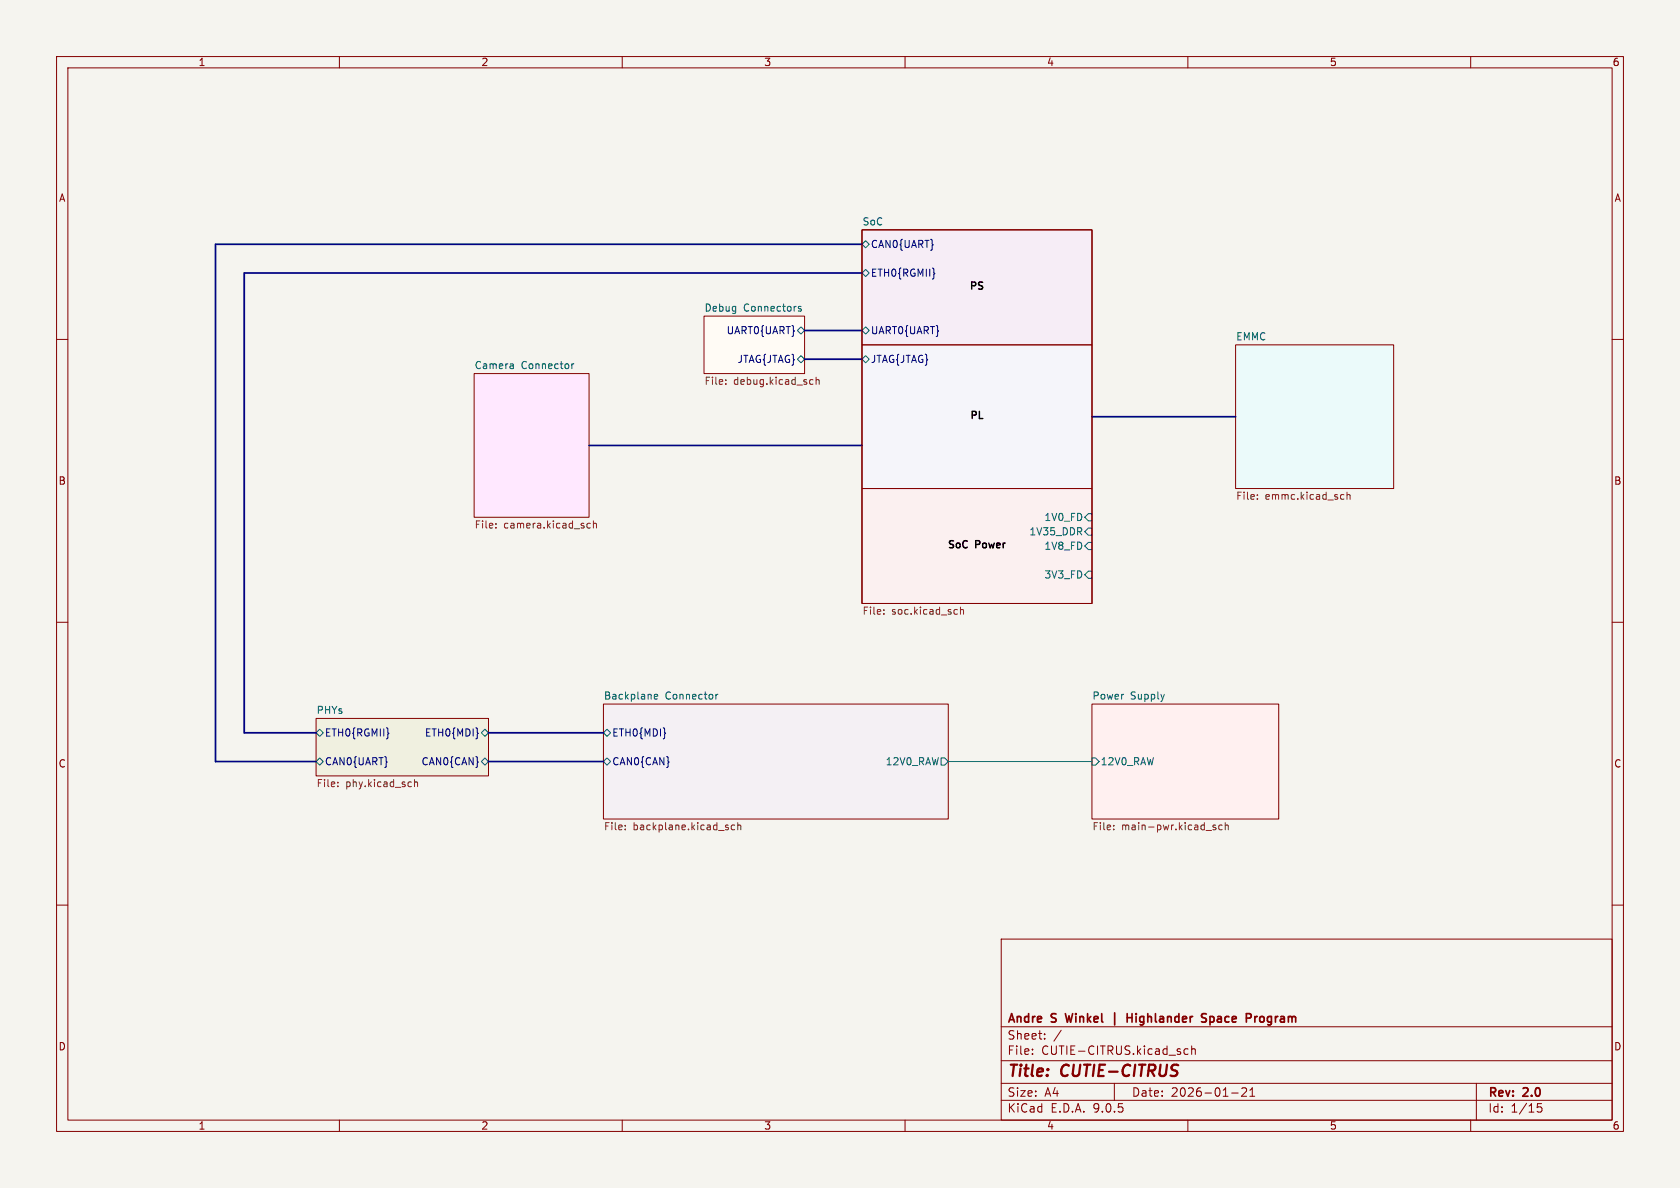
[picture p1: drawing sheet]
<svg xmlns="http://www.w3.org/2000/svg" width="297mm" height="210mm" viewBox="0 0 297 210" stroke-linecap="round" stroke-linejoin="round" font-family="sans-serif">
<path d="M0 0h297v210h-297z" fill="#f5f4ef" stroke="#f5f4ef" stroke-width=".18"/>
<g fill="none" stroke="#840000" stroke-width=".18">
<path d="M10 10h277v190h-277zM12 12h273v186h-273zM60 10v2M110 10v2M160 10v2M210 10v2M260 10v2M152.4 40.6h40.6v66.1h-40.6zM10 60h2M285 60h2M10 110h2M285 110h2"/>
<path d="M10 160h2M177 166h108v32h-108zM285 160h2M60 198v2M110 198v2M160 198v2M177 194.5h108M177 191.5h108M177 187.5h108M177 181.5h108M182.5 186.3v.1M182.5 185.5v.1"/>
<path d="M184.7 183.6v.1M184.7 182.8v.1M187.6 182.1l-1.3 2M197 191.5v3M210 198v2M210 185.5l-.4-.1-.3 .3v.4l.2 .2h.5M210.7 185.5l.2-.1 .3 .1 .1 .9M210.7 184.9v1.5M217.7 193.2h1.2M219.5 192.4l.6-.1 .2 .1 .1 .3-.9 1.1h.9M221 193.8h.8M221 192.7l.4-.4v1.5"/>
<path d="M260 198v2M261 191.5v6.5M272.5 195.1h-.7l-.1 .7 .3-.1h.5l.1 .3-.1 .5-.2 .1-.6-.1"/>
</g>
<g fill="none" stroke="#840000" stroke-width=".3">
<path d="M188.3 179.2l.4 1.5M197.1 179v2.2M199.3 179.2v1.5M199.3 179.9h.8M200.1 179.2v1.5M212.7 179.9l.4 .1 .2 .4-.3 .3h-.4M212.7 179.2l.6 .1M213.9 179.7v1.5M214.3 179.7l-.4 .1M221.8 179.7v1M222.3 179.7l-.3 .1-.2 .2M222.8 179.8l-.1 .2v.4l.1 .2"/>
<path d="M213.9 180.6l.4 .1"/>
</g>
<path d="M106.7 124.5h60.9v20.3h-60.9z" fill="#f4f0f4" stroke="#f4f0f4" stroke-width=".18"/>
<path d="M193 124.5h33.1v20.3h-33.1z" fill="#fff0f0" stroke="#fff0f0" stroke-width=".18"/>
<path d="M218.4 61h28v25.4h-28z" fill="#ebfafa" stroke="#ebfafa" stroke-width=".18"/>
<path d="M83.8 66h20.3v25.4h-20.3z" fill="#ffe8ff" stroke="#ffe8ff" stroke-width=".18"/>
<path d="M55.9 127h30.5v10.2h-30.5z" fill="#f0f0e0" stroke="#f0f0e0" stroke-width=".18"/>
<path d="M124.5 55.9h17.7v10.1h-17.7z" fill="#fffbf5" stroke="#fffbf5" stroke-width=".18"/>
<path d="M152.4 86.4h40.6v20.3h-40.6z" fill="#fbf0f0"/>
<path d="M152.4 61h40.6v25.4h-40.6z" fill="#f5f5fa"/>
<path d="M152.4 40.6h40.6v20.4h-40.6z" fill="#f6edf6"/>
<path d="M124.5 55.9h17.7v10.1h-17.7zM152.4 40.6h40.6v66.1h-40.6zM152.4 40.6h40.6v20.4h-40.6zM83.8 66h20.3v25.4h-20.3zM152.4 61h40.6v25.4h-40.6zM218.4 61h28v25.4h-28zM152.4 86.4h40.6v20.3h-40.6zM55.9 127h30.5v10.2h-30.5zM106.7 124.5h60.9v20.3h-60.9zM193 124.5h33.1v20.3h-33.1z" fill="none" stroke="#840000" stroke-width=".18"/>
<g fill="none" stroke="#006464" stroke-width=".18">
<path d="M141 58.4l.6-.6 .6 .6-.6 .7zM141.6 54.2h-.3l-.2 .1 .1 .2 .4 .1v.3h-.5M152.4 58.4l.6-.6 .7 .6-.7 .7zM152.4 48.3l.6-.7 .7 .7-.7 .6zM153 42.5l.7 .7-.7 .6-.6-.6zM90.6 64.3l.2 .2v.7M90.8 65.1l-.2 .1M90.8 64.6l-.2 .1M101.1 64.3v.9M101.5 64.3l-.4 .3M141.6 62.9l.6 .6-.6 .6-.6-.6zM153 62.9l.7 .6-.7 .6-.6-.6z"/>
<path d="M192.4 90.8h.6v1.3h-.6l-.6-.7zM192.4 95.9h.6v1.3h-.6l-.6-.7zM192.4 93.3h.6v1.3h-.6l-.6-.6zM192.4 101h.6v1.2h-.6l-.6-.6zM55.9 129.5l.6-.6 .6 .6-.6 .7zM55.9 134.6l.6-.6 .6 .6-.6 .7zM85.1 134.6l.6-.6 .7 .6-.7 .7zM85.1 129.5l.6-.6 .7 .6-.7 .7zM106.7 134.6l.6-.6 .6 .6-.6 .7zM106.7 129.5l.6-.6 .6 .6-.6 .7zM115.7 123.2l.6-.2-.1-.2-.3-.1-.2 .2v.6h.5M126.6 122.7v.9"/>
<path d="M126.9 122.7l-.3 .3M166.4 134h.6l.6 .6-.6 .7h-.6zM193 134h.7l.6 .6-.6 .7h-.7z"/>
</g>
<path d="M165.1 48.3l.2 .1h-.2M68.6 129.6h.1l-.1 .1M84.4 129.6h.2l-.2 .1M117.6 129.6h.1l-.1 .1" fill="none" stroke="#000084" stroke-width=".18"/>
<g fill="none" stroke="#725600" stroke-width=".18">
<path d="M128.3 67.8v.1M128.3 67.2v.1M143.4 67.1l.3 .1M143.7 67.9h-.3M144.3 67.2l.2-.1 .3 .1v.7M144.3 66.7v1.2M87.7 93.2v.1M87.7 92.6v.1M103.8 93.1l.2 .2h.4M104.4 92.6l-.4-.1-.2 .2M104.9 92.6l.2-.1 .3 .1v.7M104.9 92.1v1.2"/>
<path d="M222.3 88.1v.2M222.3 87.5v.1M237.2 87.4l.4 .1M237.6 88.2l-.4 .1M238.1 87.5l.2-.1 .3 .1 .1 .8M238.1 87v1.3M156.2 108.5v.1M156.2 107.8v.1M169.1 107.7l.2 .1M169.3 108.5l-.2 .1M169.8 107.3v1.3M169.8 107.9l.2-.2 .3 .1v.8"/>
<path d="M59.7 138.9v.2M59.7 138.3v.1M73.3 137.8v1.3M73.3 138.3l.2-.1 .3 .1v.8M110.5 146.6v.1M110.5 145.9v.1M129.9 145.9l-.4-.1-.2 .3 .1 .5h.5M130.4 146l.2-.2 .3 .1 .1 .8M130.4 145.4v1.3M196.9 146.6v.1M196.9 145.9v.1M214.9 145.9l-.3-.1-.2 .2 .1 .2 .4 .1v.3h-.5"/>
<path d="M216.1 145.9l-.4-.1-.2 .3 .1 .5h.5M216.6 146l.2-.2 .3 .1v.8M216.6 145.4v1.3"/>
</g>
<path d="M142.2 58.4h10.2M152.4 48.3h-109.2v81.2h12.7M152.4 43.2h-114.3v91.4h17.8M104.1 78.7h48.3M142.2 63.5h10.2M193 73.7h25.4M86.4 129.5h20.3M86.4 134.6h20.3" fill="none" stroke="#000084" stroke-width=".3"/>
<path d="M167.6 134.6h25.4" fill="none" stroke="#009600" stroke-width=".18"/>
<g font-size="2.8" fill="#840000">
<text x="178" y="190.9">Title:</text>
<text x="187.7" y="190.9">CUTIE-CITRUS</text>
</g>
<g font-size="2.1" fill="#840000">
<text x="178" y="184">Sheet:</text>
<text x="178" y="181.2">Andre</text>
<text x="186" y="181.2">S</text>
<text x="189.1" y="181.2">Winkel</text>
<text x="201.1" y="181.2">Highlander</text>
<text x="214.9" y="181.2">Space</text>
<text x="223.4" y="181.2">Program</text>
<text x="178" y="186.7">File:</text>
<text x="184.1" y="186.7">CUTIE-CITRUS.kicad_sch</text>
<text x="178" y="196.9">KiCad</text>
<text x="178" y="194.1">Size:</text>
<text x="184.7" y="194.1">A4</text>
<text x="185.7" y="196.9">E.D.A.</text>
<text x="193.3" y="196.9">9.0.5</text>
<text x="200" y="194.1">Date:</text>
<text x="207" y="194.1">2026-01-21</text>
<text x="263" y="194.3">Rev:</text>
<text x="263" y="196.9">Id:</text>
<text x="267.1" y="196.9">1/15</text>
<text x="269.4" y="194.3">2.0</text>
</g>
<g font-size="1.8" fill="#840000">
<text x="35" y="11.9">1</text>
<text x="85" y="11.9">2</text>
<text x="135" y="11.9">3</text>
<text x="185" y="11.9">4</text>
<text x="235" y="11.9">5</text>
<text x="285" y="11.9">6</text>
<text x="10.3" y="35.9">A</text>
<text x="285.3" y="35.9">A</text>
<text x="10.3" y="85.9">B</text>
<text x="285.3" y="85.9">B</text>
<text x="10.3" y="135.9">C</text>
<text x="285.3" y="135.9">C</text>
<text x="10.3" y="185.9">D</text>
<text x="285.3" y="185.9">D</text>
<text x="35" y="199.9">1</text>
<text x="85" y="199.9">2</text>
<text x="135" y="199.9">3</text>
<text x="185" y="199.9">4</text>
<text x="235" y="199.9">5</text>
<text x="285" y="199.9">6</text>
</g>
<g font-size="1.8" fill="#006464">
<text x="152.4" y="39.9">SoC</text>
<text x="124.5" y="55.2">Debug</text>
<text x="131.4" y="55.2">Connectors</text>
<text x="83.8" y="65.3">Camera</text>
<text x="92.1" y="65.3">Connector</text>
<text x="218.4" y="60.2">EMMC</text>
<text x="181.9" y="94.8">1V35_DDR</text>
<text x="184.5" y="92.3">1V0_FD</text>
<text x="184.5" y="97.4">1V8_FD</text>
<text x="184.5" y="102.5">3V3_FD</text>
<text x="106.7" y="123.7">Backplane</text>
<text x="117.6" y="123.7">Connector</text>
<text x="193" y="123.7">Power</text>
<text x="199.8" y="123.7">Supply</text>
<text x="55.9" y="126.3">PHYs</text>
<text x="156.5" y="135.5">12V0_RAW</text>
<text x="194.5" y="135.5">12V0_RAW</text>
</g>
<g font-size="1.8" fill="#000084">
<text x="153.9" y="44">CAN0{UART}</text>
<text x="153.9" y="49.1">ETH0{RGMII}</text>
<text x="128.4" y="59.3">UART0{UART}</text>
<text x="153.9" y="59.3">UART0{UART}</text>
<text x="130.3" y="64.4">JTAG{JTAG}</text>
<text x="153.9" y="64.4">JTAG{JTAG}</text>
<text x="57.3" y="130.4">ETH0{RGMII}</text>
<text x="75" y="130.4">ETH0{MDI}</text>
<text x="108.1" y="130.4">ETH0{MDI}</text>
<text x="57.3" y="135.5">CAN0{UART}</text>
<text x="74.4" y="135.5">CAN0{CAN}</text>
<text x="108.1" y="135.5">CAN0{CAN}</text>
</g>
<g font-size="1.8">
<text x="171.2" y="51.6">PS</text>
<text x="171.3" y="74.4">PL</text>
<text x="167.4" y="97.3">SoC</text>
<text x="172.5" y="97.3">Power</text>
</g>
<g font-size="1.8" fill="#725600">
<text x="124.5" y="68.4">File:</text>
<text x="129.7" y="68.4">debug.kicad_sch</text>
<text x="218.4" y="88.7">File:</text>
<text x="223.7" y="88.7">emmc.kicad_sch</text>
<text x="83.8" y="93.8">File:</text>
<text x="89" y="93.8">camera.kicad_sch</text>
<text x="152.4" y="109">File:</text>
<text x="157.6" y="109">soc.kicad_sch</text>
<text x="55.9" y="139.5">File:</text>
<text x="61.1" y="139.5">phy.kicad_sch</text>
<text x="106.7" y="147.1">File:</text>
<text x="111.9" y="147.1">backplane.kicad_sch</text>
<text x="193" y="147.1">File:</text>
<text x="198.3" y="147.1">main-pwr.kicad_sch</text>
</g>
</svg>
